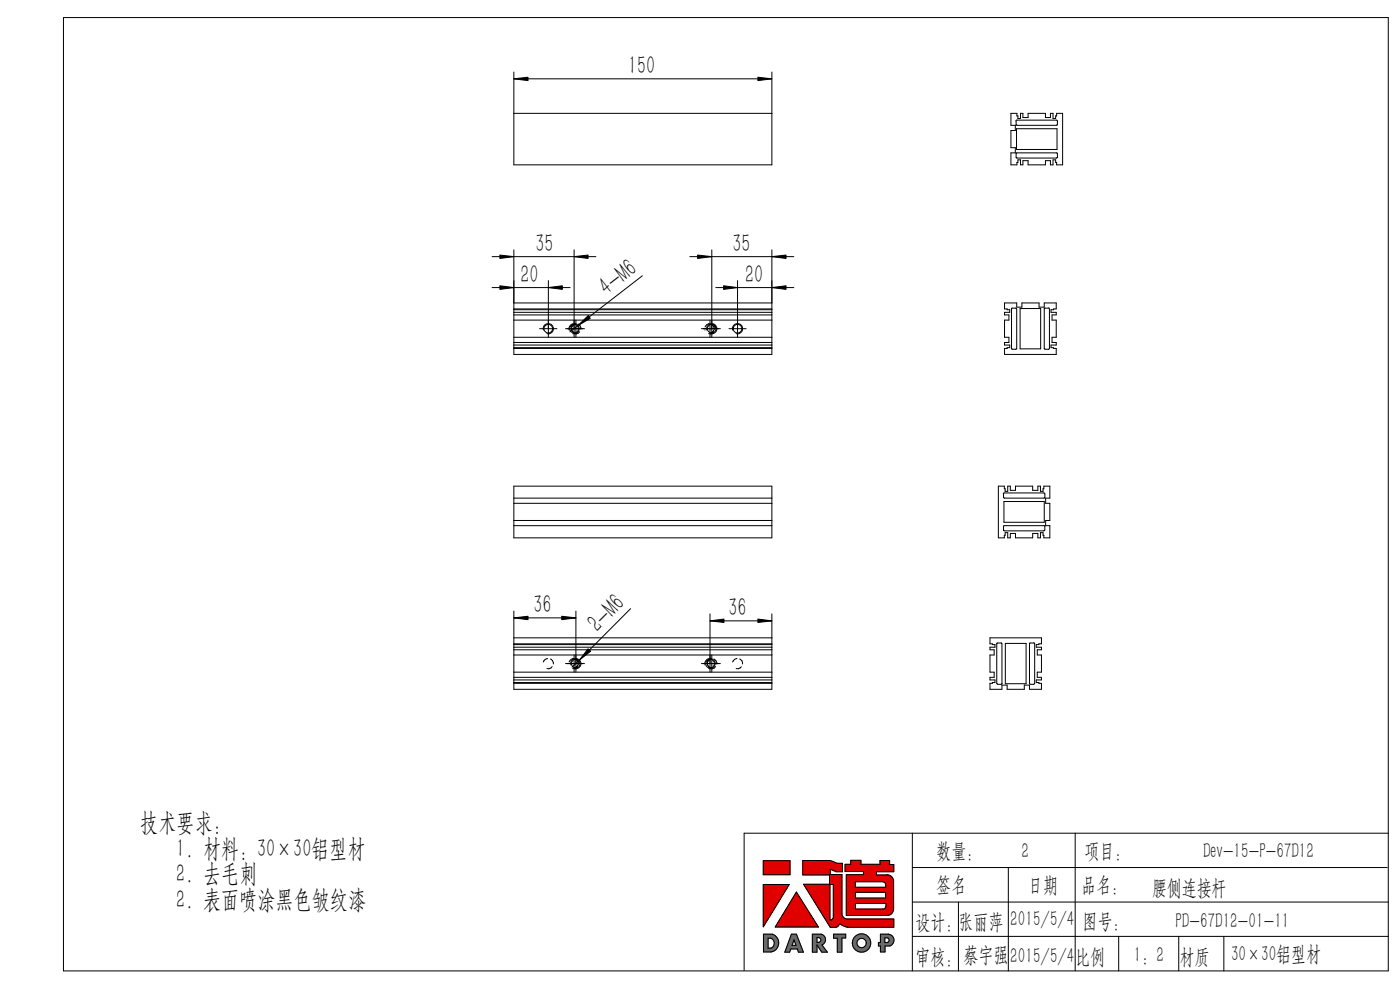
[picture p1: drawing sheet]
<svg xmlns="http://www.w3.org/2000/svg" width="297mm" height="210mm" viewBox="0 0 297 210" stroke-linecap="round" stroke-linejoin="round" font-family="sans-serif">
<g fill="none" stroke="#000" stroke-width=".21">
<path d="M13.5 3.7h281v202.3h-281zM109 15.3v19.7h54.7v-19.7M109 16.7h54.7M109 24h54.7M214.5 24h1.2l.2 1.1h.6v-1.1h.5v.9h1.1v-.9h3.7v.9h1v-.9h.6v1.1h.5l.3-1.1h1.2v11h-1.2v-.5h-.3v-.6h-.5v1.1h-.6v-.9h-1v.9h-3.7v-.9h-1.1v.9h-.5v-1.1h-.6v.6h-.2v.5h-1.2v-2.6h.9v-1.1h-.9v-3.6h.9v-1.1h-.9zM215.5 25.6l8.7-.1 .1 .1v.8l-.1 .2h-8.5l-.1-.1zM215.6 32.5l8.6-.1 .1 1-.1 .1h-8.5l-.1-.1zM215.6 27.3h8.6v4.4h-8.6zM104.4 54.4h22M109 53v22.2h54.7v-22.2M116.3 59.5v12M121.8 53v18.5"/>
<path d="M136.3 58.5l-15.4 11.9M146.3 54.4h22.1M151 53v18.5M156.5 59.5v12M104.4 61h16.5M109 64.3h54.7M109 65.5h54.7M109 66.3h54.7M109 66.8h54.7M109 67.9h54.7M109 71.5h54.7M109 73.2h54.7"/>
<path d="M109 72.6h54.7M109 73.9h54.7M109 65.7h54.7M109 73.7h54.7M114.5 69.7h3.7M115.3 70a1.1 1.1 0 0 1 .9-1.4 1.1 1.1 0 0 1 1.2 1.2 1.1 1.1 0 0 1-1.4 1M120 69.7h4M120.7 70a1.1 1.1 0 0 1 1-1.4 1.1 1.1 0 0 1 1.2 1.2 1.1 1.1 0 0 1-1.4 1M121.1 70h.1M122 68.8l-.4 .2-.4 .5 .2 .8 .6 .3M122 68.7a.95 .95 0 0 0-.9 .7M122.2 67.9v3.6"/>
<path d="M122.6 68.7a1.09 1.09 0 0 1 .6 1.1M123 70.4l-.7 .4h-.4M148.8 69.7h4M149.5 70h.1M149.9 70a1.1 1.1 0 0 1 1-1.4 1.1 1.1 0 0 1 1.2 1.2 1.1 1.1 0 0 1-1.4 1M150.5 68.7a1.09 1.09 0 0 0-.9 .6M150.6 67.9v3.6M150.8 68.8l.5 .3 .2 .5-.2 .7-.5 .3M151.1 68.7a.98 .98 0 0 1 .6 1.1M151.4 70.4l-.6 .4h-.5M151.8 61h16.6M154.6 69.7h3.7"/>
<path d="M155.4 70a1.1 1.1 0 0 1 1-1.4 1.1 1.1 0 0 1 1.2 1.2 1.1 1.1 0 0 1-1.4 1M213.1 64.3h2.6v.9h1.1v-.9h3.6v.9h1.1v-.9h2.6v1.2l-1.1 .2v.6h1.1v.5h-.9v1.1h.9v3.6h-.9v1.1h.9v.6h-1.1v.5l1.1 .2v1.3h-11v-1.3l1.1-.2v-.5h-1.1v-.6h.9v-1.1h-.9v-3.6h.9v-1.1h-.9v-.5h1.1v-.6l-1.1-.2zM215.6 65.5v-.1h-1v8.6l.9 .1M215.7 65.5v8.4l-.2 .2M216.4 65.4h4.4v8.6h-4.4zM222.4 74.1l-.9-.1v-8.6l1-.1 .1 .2v8.4l-.2 .2M109 103.1h54.7v11h-54.7zM109 105.7h54.7M109 110.4h54.7M109 106.8h54.7M109 111.5h54.7M211.8 103.1h1.3l.1 1.1h.6v-1.1h.5v.9h1.1v-.9h3.7v.9h1.1v-.9h.5v1.1h.6l.1-1.1h1.3v2.6h-.9v1.1h.9v3.6h-.9v1.1h.9v2.6h-1.3l-.1-1.1h-.6v1.1h-.5v-.9h-1.1v.9h-3.7v-.9h-1.1v.9h-.5v-1.1h-.6l-.1 1.1h-1.3z"/>
<path d="M212.9 104.8v-.2h8.6l.2 .9-.1 .2h-8.5l-.2-.1v-.8M212.9 111.5h8.6l.2 .2-.1 .7-.2 .2h-8.3l-.2-.1zM213 106.4h8.5v4.4h-8.5zM109 136.6h54.7M109 129.6v16.6h54.7v-16M109 135.3h54.7M109 137.8h54.7M109 137.3h54.7M109 138.9h54.7M109 136.7h54.7M109 131.1h13.2M116.2 139.7a.95 .95 0 0 0-.9 .7"/>
<path d="M116.8 139.8a1.09 1.09 0 0 1 .6 1M121.7 139.7a1.05 1.05 0 0 0-1 .7M121.8 138.9v3.7M122 139.9l.5 .2 .2 .5-.2 .8-.5 .2M122.2 129.6v13M122.3 139.8a.94 .94 0 0 1 .6 1M133.8 129.1l-12.4 12.4M150.6 130.2v12.4M150.6 131.7h13.1M150.8 139.9l-.4 .1-.3 .5 .1 .7 .6 .4M150.8 139.7a1.03 1.03 0 0 0-.9 .8M151 138.9v3.7"/>
<path d="M151.5 139.8a1.09 1.09 0 0 1 .6 1M156.3 139.7a1.05 1.05 0 0 0-.9 .7M156.9 139.8a.94 .94 0 0 1 .6 1M210 135.3h10.9v1.3l-1.1 .1v.6h1.1v.5h-.9v1.1h.9v3.7h-.9v1.1h.9v.5h-1.1v.6l1.1 .1v1.3h-2.5v-.9h-1.1v.9h-3.6v-.9h-1.1v.9h-2.6v-1.3l1.1-.1v-.6h-1.1v-.5h.9v-1.1h-.9v-3.7h.9v-1.1h-.9v-.5h1.1v-.6l-1.1-.1zM213.3 136.5h4.4v8.5h-4.4zM219.3 136.4l.2 .2v8.3l-.2 .3h-.7l-.2-.2v-8.6h.9M109 142.6h54.7M109 144.2h54.7M109 143.7h54.7M109 144.9h54.7M109 144.8h54.7M117.1 141.4l-.6 .5-.5-.1"/>
<path d="M120 140.8h4M121.1 141.1a1.08 1.08 0 0 1 1-1.4 1.08 1.08 0 0 1 1.1 1.2 1.08 1.08 0 0 1-1.3 .9M122.6 141.4l-.6 .5-.5-.1M148.8 140.8h4M149.6 141.1a1.08 1.08 0 0 1 .9-1.4 1.08 1.08 0 0 1 1.2 1.2 1.08 1.08 0 0 1-1.4 .9M151.8 141.4l-.7 .5-.4-.1M157.3 141.4l-.7 .5-.4-.1M212.6 144.9v-8.3l-.1-.2h-1v8.6l.1 .1M212.6 144.9l-.2 .3h-.8M193.5 176.7v29.3M228.1 176.7v29.3M294.5 176.7h-136.6v29.2"/>
<path d="M161.9 182.6h5.7v2.9h-5.7zM161.9 187.6h5.5l-5.5 9zM162 198.2h1.9a1.95 1.95 0 0 1 1.3 2 1.95 1.95 0 0 1-1.6 1.7h-1.6zM162.9 199a1.08 1.08 0 0 1 1.4 1.1 1.08 1.08 0 0 1-1.4 1zM167.9 198.2h1.1l1.4 3.8h-1l-.2-.7h-1.4l-.3 .7h-1zM168.4 199.3l.5 1.2h-.9zM169 189.2l4.6 7.4h-9.1zM170.3 182.5h5.8l1.5 .6h1.1v1.8h-1.3l-1.3-.5v1.1h2.5v8.3a1.16 1.16 0 0 0 1.1 1.1h9.9v1.8h-9.9l-1.6-.8-.6 .7-1.4 .1-5.6-9.1h5.5v-2h-5.7zM172.3 198.2h1.9a1.2 1.2 0 0 1 .9 1 1.2 1.2 0 0 1-.7 1.2l1.1 1.6h-1.2l-1-1.6v1.6h-1zM173.3 198.9h.4a.52 .52 0 0 1 .5 .5 .52 .52 0 0 1-.5 .5h-.4zM176.1 187.6h.7v7.1l-.4 .5h-.3zM176.8 198.2h2.6v.8h-.8v3h-1v-3h-.8z"/>
<path d="M179.3 183.3h1.2v-.8h2.1v.8h4.1v-.8h2v.9h.9v1.5h-3.7v.7h2.3a1.37 1.37 0 0 1 1.4 1.3v5.9a1.37 1.37 0 0 1-1.4 1.4h-8.7v-8.7h3.7v-.6h-3.9zM181.4 187h5.8a.73 .73 0 0 1 .7 .7v.5h-6.5zM181.5 191.6h6.5v.6a.65 .65 0 0 1-.7 .6h-5.8zM181.5 189.3h6.4v1.2h-6.4zM186.8 198.2h1.7a1.29 1.29 0 0 1 1.2 1.1 1.29 1.29 0 0 1-.9 1.4h-1.1v1.2h-.9v-1.2h-.4v-.8h.4zM187.7 198.9h.6a.52 .52 0 0 1 .3 .5 .52 .52 0 0 1-.4 .5h-.5zM193.5 191.3h101M193.5 198.6h101M193.5 184h100.8M203.3 191.3v14.7M213.9 184v22M237.3 198.6v7.4"/>
<path d="M250.1 198.6v7.4M259.6 198.6v7.4"/>
<circle cx="116.3" cy="69.7" r=".92"/>
<circle cx="121.8" cy="69.7" r=".93"/>
<circle cx="151" cy="69.7" r=".92"/>
<circle cx="156.5" cy="69.7" r=".93"/>
<circle cx="122.2" cy="140.8" r=".92"/>
<circle cx="150.6" cy="140.8" r=".93"/>
<circle cx="182.8" cy="200" r="1.97"/>
<circle cx="182.8" cy="200" r=".99"/>
</g>
<g fill="#6a6a6a" stroke="#6a6a6a" stroke-width=".21">
<path d="M162 198.2v3.7l2-.1 .7-.5 .4-.7a1.9 1.9 0 0 0-1.2-2.4zM162.9 199l.8 .1 .6 .7-.2 .9-.5 .4h-.7z" fill-rule="evenodd"/>
<path d="M167.9 198.2l-1.4 3.8h1l.3-.7h1.4l.2 .7h1l-1.4-3.8zM168.4 199.3l.5 1.2h-.9z" fill-rule="evenodd"/>
<path d="M172.3 198.2v3.8h1v-1.6l1 1.6h1.2l-1.1-1.6 .5-.4 .2-.3v-.6l-.2-.5-.6-.4zM173.3 198.9h.5l.3 .2 .1 .3-.3 .4-.6 .1z" fill-rule="evenodd"/>
<path d="M176.8 198.2h2.6v.8h-.8v3h-1v-3h-.8z" fill-rule="evenodd"/>
<path d="M180.8 200a1.95 1.95 0 0 0 3.9 0 1.95 1.95 0 0 0-3.9 0zM181.8 200a1 1 0 0 1 2 0 1 1 0 0 1-2 0z" fill-rule="evenodd"/>
<path d="M186.8 198.2v1.7h-.4v.8h.4v1.2h.9v-1.2h1.1l.5-.3 .3-.6v-.7l-.2-.4-.6-.5zM187.7 198.9h.6l.3 .2v.4l-.1 .3-.8 .1z" fill-rule="evenodd"/>
</g>
<g fill="#e10000" stroke="#e10000" stroke-width=".21">
<path d="M161.9 187.6h5.5l-5.5 9z"/>
<path d="M169 189.2l4.6 7.4h-9.1z"/>
<path d="M161.9 182.6h5.7v2.9h-5.7z" fill-rule="evenodd"/>
<path d="M170.3 182.5v3.1h5.7v2h-5.5l5.6 9.1h1.2l.6-.4a.3 .3 0 0 1 .3-.4 .3 .3 0 0 1 .3 .3l1.2 .5h9.9v-1.8h-10.1l-.5-.2-.4-.8v-8.4h-2.5v-1.1l1.3 .5h1.3v-1.8h-1.1l-1.5-.6zM176.1 187.6h.7v7.1l-.4 .5h-.3z" fill-rule="evenodd"/>
<path d="M181.5 189.3h6.4v1.2h-6.4zM179.3 183.3v1.6h3.9v.6h-3.7v8.7h8.9l.6-.3 .3-.3 .3-.6-.1-6.5-.3-.5-.7-.4h-2.6v-.7h3.7v-1.5h-.9v-.9h-2v.8h-4.1v-.8h-2.1v.8zM181.4 187h5.9l.5 .4 .1 .8h-6.5zM181.5 191.6h6.5v.8l-.5 .4h-6z" fill-rule="evenodd"/>
</g>
<g fill="#000" stroke="#000" stroke-width=".21">
<path d="M109 16.7l3-.3v.7zM160.8 16.4l2.9 .3-2.9 .4zM106 54.1l3 .3-3 .4zM121.8 54.4l3-.3v.7zM148 54.1l3 .3-3 .4zM163.7 54.4l3.1-.3v.7zM106 60.6l3 .4-3 .4zM116.3 61l3-.4v.8zM122.6 69l2.2-2.1 .4 .6zM153.5 60.6l3 .4-3 .4zM163.7 61l3.1-.4v.8zM109 131.1l3-.4v.7z"/>
<path d="M119.2 130.7l3 .4-3 .3zM124.8 137.6l.5 .5-2.4 1.9zM150.6 131.7l3-.4v.7zM160.8 131.3l2.9 .4-2.9 .3z"/>
</g>
<g font-size="5.5">
<text x="133.3" y="15.7">150</text>
<text x="113.6" y="53.4">35</text>
<text x="155.4" y="53.4">35</text>
<text x="110.4" y="59.9">20</text>
<text x="158.1" y="59.9">20</text>
<text x="128.7" y="62.8" transform="rotate(-38 128.7 62.8)">4-M6</text>
<text x="113.2" y="130">36</text>
<text x="154.5" y="130.6">36</text>
<text x="126.8" y="134.3" transform="rotate(-45 126.8 134.3)">2-M6</text>
<text x="29.8" y="176.2">技术要求:</text>
<text x="37.4" y="181.7">1. 材料: 30×30铝型材</text>
<text x="37.4" y="187.2">2. 去毛刺</text>
<text x="37.4" y="192.7">2. 表面喷涂黑色皱纹漆</text>
</g>
<g font-size="4.6">
<text x="198.6" y="182">数量：</text>
<text x="216.7" y="182">2</text>
<text x="230.1" y="182">项目：</text>
<text x="255.2" y="182">Dev-15-P-67D12</text>
<text x="198.6" y="189.2">签名</text>
<text x="218.1" y="189.2">日期</text>
<text x="229.4" y="189.2">品名：</text>
<text x="244.3" y="189.8">腰侧连接杆</text>
<text x="194.2" y="197.1">设计：张丽萍</text>
<text x="214.3" y="196.4">2015/5/4</text>
<text x="229.6" y="196.8">图号：</text>
<text x="249.4" y="196.8">PD-67D12-01-11</text>
<text x="261.1" y="203.9">30×30铝型材</text>
<text x="194.2" y="204.4">审核：</text>
<text x="204.4" y="204">蔡宇强</text>
<text x="214.3" y="204.3">2015/5/4比例</text>
<text x="240.5" y="204">1：2</text>
<text x="250.2" y="204.4">材质</text>
</g>
</svg>
